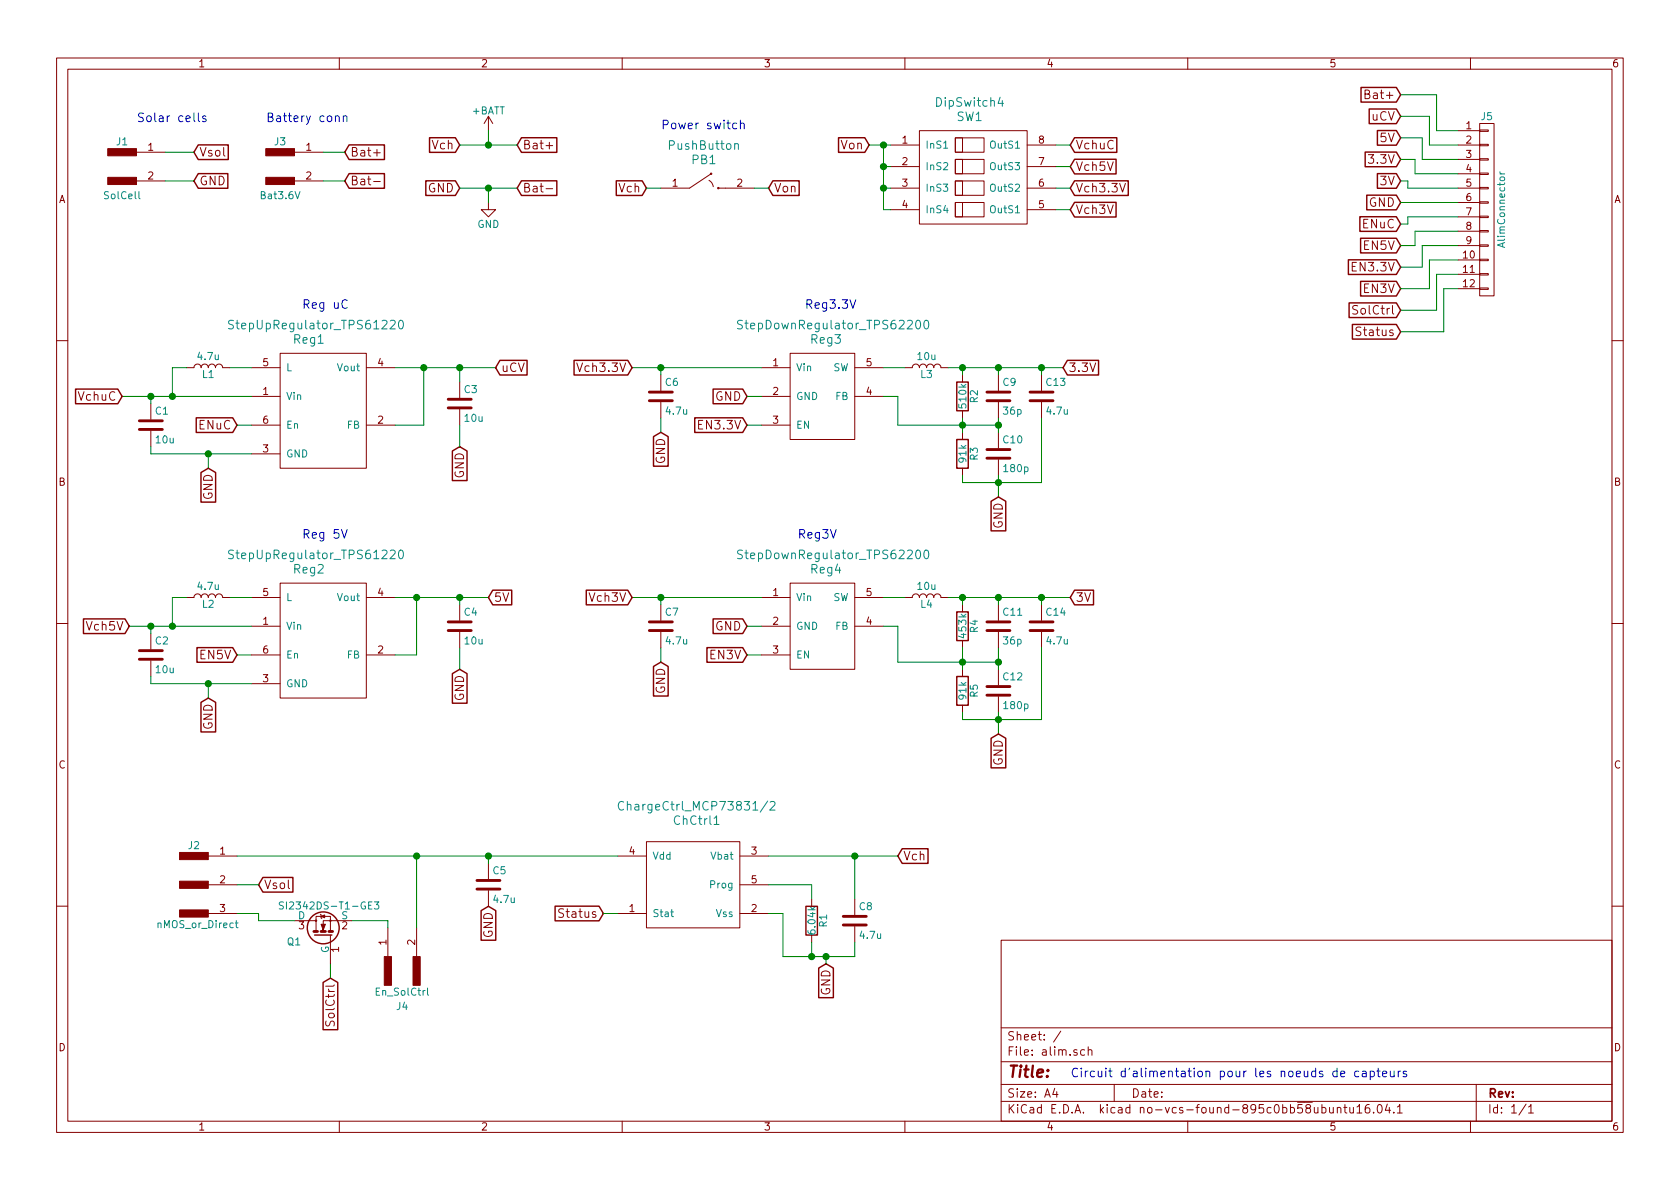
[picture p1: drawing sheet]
EESchema Schematic File Version 2
LIBS:power
LIBS:device
LIBS:transistors
LIBS:conn
LIBS:linear
LIBS:regul
LIBS:74xx
LIBS:cmos4000
LIBS:adc-dac
LIBS:memory
LIBS:xilinx
LIBS:microcontrollers
LIBS:dsp
LIBS:microchip
LIBS:analog_switches
LIBS:motorola
LIBS:texas
LIBS:intel
LIBS:audio
LIBS:interface
LIBS:digital-audio
LIBS:philips
LIBS:display
LIBS:cypress
LIBS:siliconi
LIBS:opto
LIBS:atmel
LIBS:contrib
LIBS:valves
LIBS:pfe
LIBS:alim-cache
EELAYER 25 0
EELAYER END
$Descr A4 11693 8268
encoding utf-8
Sheet 1 1
Title ""
Date ""
Rev ""
Comp ""
Comment1 ""
Comment2 ""
Comment3 ""
Comment4 ""
$EndDescr
$Comp
L ChargeCtrl_MCP73831/2 ChCtrl1
U 1 1
P 4850 5700
F 0 "ChCtrl1" H 4850 5700 60  0000 C CNN
F 1 "ChargeCtrl_MCP73831/2" H 4850 5800 60  0000 C CNN
F 2 "pfe:SOT-23-5_MCP7383X" H 4850 5700 60  0001 C CNN
F 3 "" H 4850 5700 60  0001 C CNN
	1    4850 5700
	1    0    0    -1  
$EndComp
$Comp
L R R1
U 1 1
P 5650 6400
F 0 "R1" V 5730 6400 50  0000 C CNN
F 1 "6.04k" V 5650 6400 50  0000 C CNN
F 2 "pfe:1210" V 5580 6400 50  0001 C CNN
F 3 "" H 5650 6400 50  0001 C CNN
	1    5650 6400
	1    0    0    -1  
$EndComp
Text GLabel 5750 6700 3    60   Input ~ 0
GND
$Comp
L C C5
U 1 1
P 3400 6150
F 0 "C5" H 3425 6250 50  0000 L CNN
F 1 "4.7u" H 3425 6050 50  0000 L CNN
F 2 "pfe:0805" H 3438 6000 50  0001 C CNN
F 3 "" H 3400 6150 50  0001 C CNN
	1    3400 6150
	1    0    0    -1  
$EndComp
Text GLabel 3400 6300 3    60   Input ~ 0
GND
$Comp
L C C8
U 1 1
P 5950 6400
F 0 "C8" H 5975 6500 50  0000 L CNN
F 1 "4.7u" H 5975 6300 50  0000 L CNN
F 2 "pfe:0805" H 5988 6250 50  0001 C CNN
F 3 "" H 5950 6400 50  0001 C CNN
	1    5950 6400
	1    0    0    -1  
$EndComp
Text GLabel 1800 6150 2    60   Input ~ 0
Vsol
Text GLabel 6250 5950 2    60   Input ~ 0
Vch
Text GLabel 1350 1250 2    60   Input ~ 0
GND
Wire Wire Line
	5350 6150 5650 6150
Wire Wire Line
	5650 6150 5650 6250
Wire Wire Line
	5650 6650 5650 6550
Wire Wire Line
	5950 5950 5950 6250
Wire Wire Line
	5950 6650 5950 6550
Wire Wire Line
	5450 6650 5950 6650
Wire Wire Line
	5750 6700 5750 6650
Connection ~ 5750 6650
Wire Wire Line
	3400 5950 3400 6000
Connection ~ 3400 5950
Connection ~ 5950 5950
Wire Wire Line
	5350 6350 5450 6350
Wire Wire Line
	5450 6350 5450 6650
Connection ~ 5650 6650
Text GLabel 1350 1050 2    60   Input ~ 0
Vsol
Text Notes 950  850  0    60   ~ 0
Solar cells
Wire Wire Line
	5350 5950 6250 5950
$Comp
L CONN_01X02_MALE J3
U 1 1
P 1950 1150
F 0 "J3" H 1950 1325 50  0000 C CNN
F 1 "Bat3.6V" H 1950 950 50  0000 C CNN
F 2 "pfe:Connect_X2_Power" H 1950 1250 50  0001 C CNN
F 3 "" H 1950 1250 50  0001 C CNN
	1    1950 1150
	1    0    0    -1  
$EndComp
$Comp
L CONN_01X02_MALE J1
U 1 1
P 850 1150
F 0 "J1" H 850 1325 50  0000 C CNN
F 1 "SolCell" H 850 950 50  0000 C CNN
F 2 "pfe:Connect_X2_Power" H 850 1250 50  0001 C CNN
F 3 "" H 850 1250 50  0001 C CNN
	1    850  1150
	1    0    0    -1  
$EndComp
Wire Wire Line
	1150 1050 1350 1050
Wire Wire Line
	1350 1250 1150 1250
Text Notes 1850 850  0    60   ~ 0
Battery conn
Text GLabel 2400 1050 2    60   Input ~ 0
Bat+
Text GLabel 2400 1250 2    60   Input ~ 0
Bat-
Wire Wire Line
	2250 1050 2400 1050
Wire Wire Line
	2250 1250 2400 1250
$Comp
L StepDownRegulator_TPS62200 Reg3
U 1 1
P 5750 2350
F 0 "Reg3" H 5750 2350 60  0000 C CNN
F 1 "StepDownRegulator_TPS62200" H 5800 2450 60  0000 C CNN
F 2 "pfe:SOT-23-5_TPS6220x" H 5750 2350 60  0001 C CNN
F 3 "" H 5750 2350 60  0001 C CNN
	1    5750 2350
	1    0    0    -1  
$EndComp
$Comp
L StepUpRegulator_TPS61220 Reg1
U 1 1
P 2150 2350
F 0 "Reg1" H 2150 2350 60  0000 C CNN
F 1 "StepUpRegulator_TPS61220" H 2200 2450 60  0000 C CNN
F 2 "pfe:SOT-363_TPS61222" H 2150 2350 60  0001 C CNN
F 3 "" H 2150 2350 60  0001 C CNN
	1    2150 2350
	1    0    0    -1  
$EndComp
$Comp
L StepDownRegulator_TPS62200 Reg4
U 1 1
P 5750 3950
F 0 "Reg4" H 5750 3950 60  0000 C CNN
F 1 "StepDownRegulator_TPS62200" H 5800 4050 60  0000 C CNN
F 2 "pfe:SOT-23-5_TPS6220x" H 5750 3950 60  0001 C CNN
F 3 "" H 5750 3950 60  0001 C CNN
	1    5750 3950
	1    0    0    -1  
$EndComp
$Comp
L StepUpRegulator_TPS61220 Reg2
U 1 1
P 2150 3950
F 0 "Reg2" H 2150 3950 60  0000 C CNN
F 1 "StepUpRegulator_TPS61220" H 2200 4050 60  0000 C CNN
F 2 "pfe:SOT-363_TPS61222" H 2150 3950 60  0001 C CNN
F 3 "" H 2150 3950 60  0001 C CNN
	1    2150 3950
	1    0    0    -1  
$EndComp
Text Notes 2100 3750 0    60   ~ 0
Reg 5V
Text Notes 2100 2150 0    60   ~ 0
Reg uC
Text Notes 5550 3750 0    60   ~ 0
Reg3V
$Comp
L C C3
U 1 1
P 3200 2800
F 0 "C3" H 3225 2900 50  0000 L CNN
F 1 "10u" H 3225 2700 50  0000 L CNN
F 2 "pfe:0805" H 3238 2650 50  0001 C CNN
F 3 "" H 3200 2800 50  0001 C CNN
F 4 "X5R_ceramic" H 3200 2800 60  0001 C CNN "Package"
F 5 "6.3" H 3200 2800 60  0001 C CNN "Voltage"
F 6 "10%" H 3200 2800 60  0001 C CNN "Tolerance"
	1    3200 2800
	1    0    0    -1  
$EndComp
$Comp
L C C1
U 1 1
P 1050 2950
F 0 "C1" H 1075 3050 50  0000 L CNN
F 1 "10u" H 1075 2850 50  0000 L CNN
F 2 "pfe:0805" H 1088 2800 50  0001 C CNN
F 3 "" H 1050 2950 50  0001 C CNN
F 4 "6.3" H 1050 2950 60  0001 C CNN "Voltage"
F 5 "10%" H 1050 2950 60  0001 C CNN "Tolerance"
F 6 "X5R_ceramic" H 1050 2950 60  0001 C CNN "Package"
	1    1050 2950
	1    0    0    -1  
$EndComp
$Comp
L L L1
U 1 1
P 1450 2550
F 0 "L1" V 1400 2550 50  0000 C CNN
F 1 "4.7u" V 1525 2550 50  0000 C CNN
F 2 "pfe:0805" H 1450 2550 50  0001 C CNN
F 3 "" H 1450 2550 50  0001 C CNN
F 4 "pwet" V 1450 2550 60  0001 C CNN "Package"
F 5 "10%" V 1450 2550 60  0001 C CNN "Tolerance"
F 6 "200m" V 1450 2550 60  0001 C CNN "Current"
	1    1450 2550
	0    1    -1   0   
$EndComp
Wire Wire Line
	1750 2550 1600 2550
Wire Wire Line
	850  2750 1750 2750
Wire Wire Line
	1200 2750 1200 2550
Wire Wire Line
	1200 2550 1300 2550
Connection ~ 1200 2750
Wire Wire Line
	2750 2550 3450 2550
Wire Wire Line
	3200 2550 3200 2650
Wire Wire Line
	2750 2950 2950 2950
Wire Wire Line
	2950 2950 2950 2550
Connection ~ 2950 2550
Text GLabel 1450 3250 3    60   Input ~ 0
GND
Text GLabel 3200 3100 3    60   Input ~ 0
GND
Wire Wire Line
	3200 3100 3200 2950
Text GLabel 850  2750 0    60   Input ~ 0
VchuC
Connection ~ 1050 2750
Text GLabel 1650 2950 0    60   Input ~ 0
ENuC
Wire Wire Line
	1650 2950 1750 2950
Text GLabel 3450 2550 2    60   Input ~ 0
uCV
Connection ~ 3200 2550
$Comp
L L L2
U 1 1
P 1450 4150
F 0 "L2" V 1400 4150 50  0000 C CNN
F 1 "4.7u" V 1525 4150 50  0000 C CNN
F 2 "pfe:0805" H 1450 4150 50  0001 C CNN
F 3 "" H 1450 4150 50  0001 C CNN
	1    1450 4150
	0    1    -1   0   
$EndComp
$Comp
L C C2
U 1 1
P 1050 4550
F 0 "C2" H 1075 4650 50  0000 L CNN
F 1 "10u" H 1075 4450 50  0000 L CNN
F 2 "pfe:0805" H 1088 4400 50  0001 C CNN
F 3 "" H 1050 4550 50  0001 C CNN
	1    1050 4550
	1    0    0    -1  
$EndComp
$Comp
L C C4
U 1 1
P 3200 4350
F 0 "C4" H 3225 4450 50  0000 L CNN
F 1 "10u" H 3225 4250 50  0000 L CNN
F 2 "pfe:0805" H 3238 4200 50  0001 C CNN
F 3 "" H 3200 4350 50  0001 C CNN
	1    3200 4350
	1    0    0    -1  
$EndComp
Wire Wire Line
	2750 4550 2900 4550
Wire Wire Line
	2900 4550 2900 4150
Wire Wire Line
	2750 4150 3400 4150
Wire Wire Line
	1750 4150 1600 4150
Wire Wire Line
	900  4350 1750 4350
Wire Wire Line
	1200 4350 1200 4150
Wire Wire Line
	1200 4150 1300 4150
Wire Wire Line
	1050 4350 1050 4400
Connection ~ 1200 4350
Wire Wire Line
	1050 4700 1050 4750
Wire Wire Line
	1050 4750 1750 4750
Wire Wire Line
	1050 2800 1050 2750
Wire Wire Line
	1050 3100 1050 3150
Wire Wire Line
	1050 3150 1750 3150
Wire Wire Line
	1450 3250 1450 3150
Connection ~ 1450 3150
Text GLabel 1450 4850 3    60   Input ~ 0
GND
Wire Wire Line
	1450 4850 1450 4750
Connection ~ 1450 4750
Wire Wire Line
	3200 4150 3200 4200
Connection ~ 2900 4150
Text GLabel 3200 4650 3    60   Input ~ 0
GND
Wire Wire Line
	3200 4650 3200 4500
Text GLabel 1650 4550 0    60   Input ~ 0
EN5V
Wire Wire Line
	1650 4550 1750 4550
Text GLabel 900  4350 0    60   Input ~ 0
Vch5V
Connection ~ 1050 4350
Text GLabel 3400 4150 2    60   Input ~ 0
5V
Connection ~ 3200 4150
$Comp
L C C6
U 1 1
P 4600 2750
F 0 "C6" H 4625 2850 50  0000 L CNN
F 1 "4.7u" H 4625 2650 50  0000 L CNN
F 2 "pfe:0805" H 4638 2600 50  0001 C CNN
F 3 "" H 4600 2750 50  0001 C CNN
	1    4600 2750
	1    0    0    -1  
$EndComp
Text GLabel 5200 2750 0    60   Input ~ 0
GND
Wire Wire Line
	4400 2550 5300 2550
Wire Wire Line
	4600 2550 4600 2600
Text GLabel 4600 3000 3    60   Input ~ 0
GND
Wire Wire Line
	4600 2900 4600 3000
Text GLabel 5200 2950 0    60   Input ~ 0
EN3.3V
Wire Wire Line
	5200 2750 5300 2750
Wire Wire Line
	5200 2950 5300 2950
$Comp
L L L3
U 1 1
P 6450 2550
F 0 "L3" V 6400 2550 50  0000 C CNN
F 1 "10u" V 6525 2550 50  0000 C CNN
F 2 "pfe:0805" H 6450 2550 50  0001 C CNN
F 3 "" H 6450 2550 50  0001 C CNN
	1    6450 2550
	0    -1   -1   0   
$EndComp
Wire Wire Line
	6150 2550 6300 2550
$Comp
L R R2
U 1 1
P 6700 2750
F 0 "R2" V 6780 2750 50  0000 C CNN
F 1 "510k" V 6700 2750 50  0000 C CNN
F 2 "pfe:0805" V 6630 2750 50  0001 C CNN
F 3 "" H 6700 2750 50  0001 C CNN
	1    6700 2750
	1    0    0    -1  
$EndComp
$Comp
L R R3
U 1 1
P 6700 3150
F 0 "R3" V 6780 3150 50  0000 C CNN
F 1 "91k" V 6700 3150 50  0000 C CNN
F 2 "pfe:1210" V 6630 3150 50  0001 C CNN
F 3 "" H 6700 3150 50  0001 C CNN
	1    6700 3150
	1    0    0    -1  
$EndComp
$Comp
L C C9
U 1 1
P 6950 2750
F 0 "C9" H 6975 2850 50  0000 L CNN
F 1 "36p" H 6975 2650 50  0000 L CNN
F 2 "pfe:0805" H 6988 2600 50  0001 C CNN
F 3 "" H 6950 2750 50  0001 C CNN
	1    6950 2750
	1    0    0    -1  
$EndComp
$Comp
L C C10
U 1 1
P 6950 3150
F 0 "C10" H 6975 3250 50  0000 L CNN
F 1 "180p" H 6975 3050 50  0000 L CNN
F 2 "pfe:0805" H 6988 3000 50  0001 C CNN
F 3 "" H 6950 3150 50  0001 C CNN
	1    6950 3150
	1    0    0    -1  
$EndComp
$Comp
L C C13
U 1 1
P 7250 2750
F 0 "C13" H 7275 2850 50  0000 L CNN
F 1 "4.7u" H 7275 2650 50  0000 L CNN
F 2 "pfe:0805" H 7288 2600 50  0001 C CNN
F 3 "" H 7250 2750 50  0001 C CNN
	1    7250 2750
	1    0    0    -1  
$EndComp
Wire Wire Line
	6600 2550 7400 2550
Wire Wire Line
	6700 2550 6700 2600
Wire Wire Line
	6950 2550 6950 2600
Connection ~ 6700 2550
Wire Wire Line
	7250 2550 7250 2600
Connection ~ 6950 2550
Wire Wire Line
	6700 2900 6700 3000
Wire Wire Line
	6950 3000 6950 2900
Wire Wire Line
	6250 2950 6950 2950
Connection ~ 6950 2950
Connection ~ 6700 2950
Wire Wire Line
	6950 3300 6950 3450
Wire Wire Line
	6700 3350 7250 3350
Wire Wire Line
	6700 3350 6700 3300
Wire Wire Line
	7250 3350 7250 2900
Connection ~ 6950 3350
Text GLabel 6950 3450 3    60   Input ~ 0
GND
Wire Wire Line
	6150 2750 6250 2750
Wire Wire Line
	6250 2750 6250 2950
$Comp
L L L4
U 1 1
P 6450 4150
F 0 "L4" V 6400 4150 50  0000 C CNN
F 1 "10u" V 6525 4150 50  0000 C CNN
F 2 "pfe:0805" H 6450 4150 50  0001 C CNN
F 3 "" H 6450 4150 50  0001 C CNN
	1    6450 4150
	0    -1   -1   0   
$EndComp
$Comp
L R R4
U 1 1
P 6700 4350
F 0 "R4" V 6780 4350 50  0000 C CNN
F 1 "453k" V 6700 4350 50  0000 C CNN
F 2 "pfe:1210" V 6630 4350 50  0001 C CNN
F 3 "" H 6700 4350 50  0001 C CNN
	1    6700 4350
	1    0    0    -1  
$EndComp
$Comp
L R R5
U 1 1
P 6700 4800
F 0 "R5" V 6780 4800 50  0000 C CNN
F 1 "91k" V 6700 4800 50  0000 C CNN
F 2 "pfe:1210" V 6630 4800 50  0001 C CNN
F 3 "" H 6700 4800 50  0001 C CNN
	1    6700 4800
	1    0    0    -1  
$EndComp
$Comp
L C C11
U 1 1
P 6950 4350
F 0 "C11" H 6975 4450 50  0000 L CNN
F 1 "36p" H 6975 4250 50  0000 L CNN
F 2 "pfe:0805" H 6988 4200 50  0001 C CNN
F 3 "" H 6950 4350 50  0001 C CNN
	1    6950 4350
	1    0    0    -1  
$EndComp
$Comp
L C C12
U 1 1
P 6950 4800
F 0 "C12" H 6975 4900 50  0000 L CNN
F 1 "180p" H 6975 4700 50  0000 L CNN
F 2 "pfe:0805" H 6988 4650 50  0001 C CNN
F 3 "" H 6950 4800 50  0001 C CNN
	1    6950 4800
	1    0    0    -1  
$EndComp
$Comp
L C C7
U 1 1
P 4600 4350
F 0 "C7" H 4625 4450 50  0000 L CNN
F 1 "4.7u" H 4625 4250 50  0000 L CNN
F 2 "pfe:0805" H 4638 4200 50  0001 C CNN
F 3 "" H 4600 4350 50  0001 C CNN
	1    4600 4350
	1    0    0    -1  
$EndComp
$Comp
L C C14
U 1 1
P 7250 4350
F 0 "C14" H 7275 4450 50  0000 L CNN
F 1 "4.7u" H 7275 4250 50  0000 L CNN
F 2 "pfe:0805" H 7288 4200 50  0001 C CNN
F 3 "" H 7250 4350 50  0001 C CNN
	1    7250 4350
	1    0    0    -1  
$EndComp
Wire Wire Line
	6150 4150 6300 4150
Wire Wire Line
	6600 4150 7450 4150
Wire Wire Line
	7250 4150 7250 4200
Wire Wire Line
	6950 4200 6950 4150
Connection ~ 6950 4150
Wire Wire Line
	6700 4200 6700 4150
Connection ~ 6700 4150
Wire Wire Line
	6700 4500 6700 4650
Wire Wire Line
	6950 4500 6950 4650
Wire Wire Line
	6700 4950 6700 5000
Wire Wire Line
	6700 5000 7250 5000
Wire Wire Line
	6950 4950 6950 5100
Wire Wire Line
	7250 5000 7250 4500
Connection ~ 6950 5000
Wire Wire Line
	6150 4350 6250 4350
Wire Wire Line
	6250 4350 6250 4600
Wire Wire Line
	6250 4600 6950 4600
Connection ~ 6700 4600
Connection ~ 6950 4600
Wire Wire Line
	4400 4150 5300 4150
Wire Wire Line
	4600 4150 4600 4200
Text GLabel 5200 4350 0    60   Input ~ 0
GND
Text GLabel 5200 4550 0    60   Input ~ 0
EN3V
Text GLabel 4600 4600 3    60   Input ~ 0
GND
Wire Wire Line
	4600 4600 4600 4500
Wire Wire Line
	5200 4350 5300 4350
Wire Wire Line
	5200 4550 5300 4550
Text GLabel 6950 5100 3    60   Input ~ 0
GND
Text GLabel 4400 2550 0    60   Input ~ 0
Vch3.3V
Text GLabel 4400 4150 0    60   Input ~ 0
Vch3V
Connection ~ 4600 4150
Connection ~ 4600 2550
Text GLabel 7450 4150 2    60   Input ~ 0
3V
Connection ~ 7250 4150
Text GLabel 7400 2550 2    60   Input ~ 0
3.3V
Connection ~ 7250 2550
$Comp
L +BATT #PWR01
U 1 1
P 3400 900
F 0 "#PWR01" H 3400 750 50  0001 C CNN
F 1 "+BATT" H 3400 1040 50  0000 C CNN
F 2 "" H 3400 900 50  0001 C CNN
F 3 "" H 3400 900 50  0001 C CNN
	1    3400 900 
	1    0    0    -1  
$EndComp
Text GLabel 3200 1000 0    60   Input ~ 0
Vch
Text GLabel 3600 1000 2    60   Input ~ 0
Bat+
Wire Wire Line
	3200 1000 3600 1000
Wire Wire Line
	3400 900  3400 1000
Connection ~ 3400 1000
Text GLabel 3200 1300 0    60   Input ~ 0
GND
Text GLabel 3600 1300 2    60   Input ~ 0
Bat-
$Comp
L GND #PWR02
U 1 1
P 3400 1400
F 0 "#PWR02" H 3400 1150 50  0001 C CNN
F 1 "GND" H 3400 1250 50  0000 C CNN
F 2 "" H 3400 1400 50  0001 C CNN
F 3 "" H 3400 1400 50  0001 C CNN
	1    3400 1400
	1    0    0    -1  
$EndComp
Wire Wire Line
	3200 1300 3600 1300
Wire Wire Line
	3400 1400 3400 1300
Connection ~ 3400 1300
Text Notes 5600 2150 0    60   ~ 0
Reg3.3V
$Comp
L 2N7002 Q1
U 1 1
P 2250 6500
F 0 "Q1" V 2200 6650 50  0000 L CNN
F 1 "SI2342DS-T1-GE3" V 2450 6100 50  0000 L CNN
F 2 "pfe:SOT-23_SI2342DS" H 2450 6425 50  0001 L CIN
F 3 "" H 2250 6500 50  0001 L CNN
	1    2250 6500
	0    -1   -1   0   
$EndComp
$Comp
L CONN_01X03_MALE J2
U 1 1
P 1350 6150
F 0 "J2" H 1350 6425 50  0000 C CNN
F 1 "nMOS_or_Direct" H 1375 5875 50  0000 C CNN
F 2 "pfe:Header_X3_0p1" H 1350 6350 50  0001 C CNN
F 3 "" H 1350 6350 50  0001 C CNN
	1    1350 6150
	1    0    0    -1  
$EndComp
Wire Wire Line
	1650 5950 4300 5950
$Comp
L CONN_01X02_MALE J4
U 1 1
P 2800 6750
F 0 "J4" V 2550 6750 50  0000 C CNN
F 1 "En_SolCtrl" V 2650 6750 50  0000 C CNN
F 2 "pfe:Header_X2_0p1" H 2800 6850 50  0001 C CNN
F 3 "" H 2800 6850 50  0001 C CNN
	1    2800 6750
	0    -1   -1   0   
$EndComp
Wire Wire Line
	1650 6350 1800 6350
Wire Wire Line
	1800 6400 2050 6400
Wire Wire Line
	2450 6400 2700 6400
Wire Wire Line
	2700 6400 2700 6450
Wire Wire Line
	2900 6450 2900 5950
Wire Wire Line
	1800 6150 1650 6150
Wire Wire Line
	1800 6350 1800 6400
Connection ~ 2900 5950
Text GLabel 2300 6800 3    60   Input ~ 0
SolCtrl
Wire Wire Line
	2300 6800 2300 6700
$Comp
L DipSwitch4 SW1
U 1 1
P 6750 800
F 0 "SW1" H 6750 800 60  0000 C CNN
F 1 "DipSwitch4" H 6750 900 60  0000 C CNN
F 2 "pfe:DIP_Switch_X4" H 6750 800 60  0001 C CNN
F 3 "" H 6750 800 60  0001 C CNN
	1    6750 800 
	1    0    0    -1  
$EndComp
Text GLabel 6050 1000 0    60   Input ~ 0
Von
Wire Wire Line
	6200 1000 6050 1000
Wire Wire Line
	6200 1150 6150 1150
Wire Wire Line
	6150 1000 6150 1450
Connection ~ 6150 1000
Wire Wire Line
	6150 1300 6200 1300
Connection ~ 6150 1150
Wire Wire Line
	6150 1450 6200 1450
Connection ~ 6150 1300
Text GLabel 7450 1000 2    60   Input ~ 0
VchuC
Text GLabel 7450 1150 2    60   Input ~ 0
Vch5V
Text GLabel 7450 1300 2    60   Input ~ 0
Vch3.3V
Text GLabel 7450 1450 2    60   Input ~ 0
Vch3V
Wire Wire Line
	7350 1000 7450 1000
Wire Wire Line
	7350 1150 7450 1150
Wire Wire Line
	7350 1300 7450 1300
Wire Wire Line
	7350 1450 7450 1450
Text GLabel 9750 950  0    60   Input ~ 0
5V
Text GLabel 9750 800  0    60   Input ~ 0
uCV
Text GLabel 9750 1100 0    60   Input ~ 0
3.3V
Text GLabel 9750 1250 0    60   Input ~ 0
3V
Text GLabel 9750 650  0    60   Input ~ 0
Bat+
Text GLabel 9750 1550 0    60   Input ~ 0
ENuC
Text GLabel 9750 1700 0    60   Input ~ 0
EN5V
Text GLabel 9750 1850 0    60   Input ~ 0
EN3.3V
Text GLabel 9750 2000 0    60   Input ~ 0
EN3V
Text GLabel 9750 1400 0    60   Input ~ 0
GND
Text GLabel 9750 2150 0    60   Input ~ 0
SolCtrl
$Comp
L CONN_01X12 J5
U 1 1
P 10350 1450
F 0 "J5" H 10350 2100 50  0000 C CNN
F 1 "AlimConnector" V 10450 1450 50  0000 C CNN
F 2 "pfe:Header_X12_0p1" H 10350 1450 50  0001 C CNN
F 3 "" H 10350 1450 50  0001 C CNN
	1    10350 1450
	1    0    0    -1  
$EndComp
Text GLabel 4200 6350 0    60   Input ~ 0
Status
Wire Wire Line
	4200 6350 4300 6350
Text GLabel 9750 2300 0    60   Input ~ 0
Status
Wire Wire Line
	9750 1400 10150 1400
Wire Wire Line
	9750 1550 9800 1550
Wire Wire Line
	9800 1550 9800 1500
Wire Wire Line
	9800 1500 10150 1500
Wire Wire Line
	9750 1700 9850 1700
Wire Wire Line
	9850 1700 9850 1600
Wire Wire Line
	9850 1600 10150 1600
Wire Wire Line
	9750 1850 9900 1850
Wire Wire Line
	9900 1850 9900 1700
Wire Wire Line
	9900 1700 10150 1700
Wire Wire Line
	9750 2000 9950 2000
Wire Wire Line
	9950 2000 9950 1800
Wire Wire Line
	9950 1800 10150 1800
Wire Wire Line
	9750 2150 10000 2150
Wire Wire Line
	10000 2150 10000 1900
Wire Wire Line
	10000 1900 10150 1900
Wire Wire Line
	9750 2300 10050 2300
Wire Wire Line
	10050 2300 10050 2000
Wire Wire Line
	10050 2000 10150 2000
Text Notes 7450 7500 0    60   ~ 0
Circuit d'alimentation pour les noeuds de capteurs
$Comp
L PushButton PB1
U 1 1
P 4900 1100
F 0 "PB1" H 4900 1100 60  0000 C CNN
F 1 "PushButton" H 4900 1200 60  0000 C CNN
F 2 "pfe:Connect_X2_Power" H 4900 1100 60  0001 C CNN
F 3 "" H 4900 1100 60  0001 C CNN
	1    4900 1100
	1    0    0    -1  
$EndComp
Text GLabel 4500 1300 0    60   Input ~ 0
Vch
Text GLabel 5350 1300 2    60   Input ~ 0
Von
Wire Wire Line
	4500 1300 4600 1300
Wire Wire Line
	5250 1300 5350 1300
Text Notes 4600 900  0    60   ~ 0
Power switch
Wire Wire Line
	9750 1250 9800 1250
Wire Wire Line
	9800 1250 9800 1300
Wire Wire Line
	9800 1300 10150 1300
Wire Wire Line
	9750 1100 9850 1100
Wire Wire Line
	9850 1100 9850 1200
Wire Wire Line
	9850 1200 10150 1200
Wire Wire Line
	9750 950  9900 950 
Wire Wire Line
	9900 950  9900 1100
Wire Wire Line
	9900 1100 10150 1100
Wire Wire Line
	9750 800  9950 800 
Wire Wire Line
	9950 800  9950 1000
Wire Wire Line
	9950 1000 10150 1000
Wire Wire Line
	9750 650  10000 650 
Wire Wire Line
	10000 650  10000 900 
Wire Wire Line
	10000 900  10150 900 
$EndSCHEMATC
